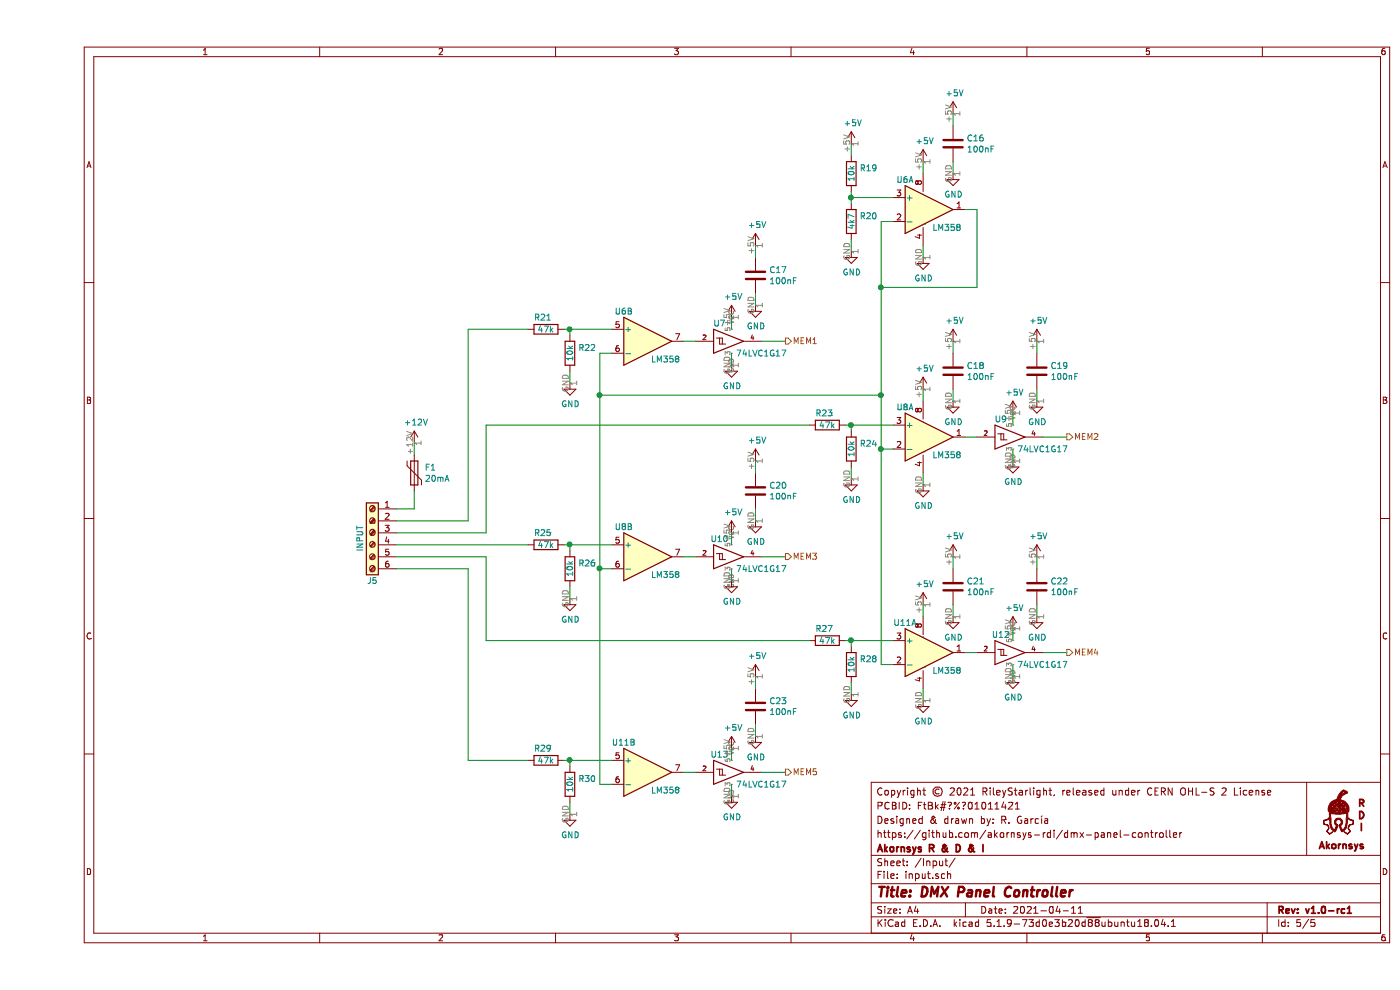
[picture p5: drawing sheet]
EESchema Schematic File Version 4
EELAYER 30 0
EELAYER END
$Descr A4 11693 8268
encoding utf-8
Sheet 5 5
Title "DMX Panel Controller"
Date "2021-04-11"
Rev "v1.0-rc1"
Comp "Akornsys R & D & I"
Comment1 "https://github.com/akornsys-rdi/dmx-panel-controller"
Comment2 "Designed & drawn by: R. García"
Comment3 "PCBID: FtBk#?%?01011421"
Comment4 "Copyright © 2021 RileyStarlight, released under CERN OHL-S 2 License"
$EndDescr
$Comp
L Connector:Screw_Terminal_01x06 J5
U 1 1
P 2800 4450
F 0 "J5" H 2800 4050 50  0000 C CNN
F 1 "INPUT" V 2900 4400 50  0000 C CNN
F 2 "TB006-508:TB006-508-06xx" H 2800 4450 50  0001 C CNN
F 3 "lib/datasheets/TB006-508.pdf" H 2800 4450 50  0001 C CNN
F 4 "CUI Devices" H 2800 4450 50  0001 C CNN "Manufacturer"
F 5 "TB006-508-06BE" H 2800 4450 50  0001 C CNN "Manufacturer Part Number"
	1    2800 4450
	-1   0    0    -1  
$EndComp
Wire Wire Line
	6050 2850 6250 2850
Text HLabel 6250 2850 2    50   Output ~ 0
MEM1
Wire Wire Line
	5500 2850 5400 2850
$Comp
L 74xGxx:74LVC1G17 U7
U 1 1
P 5800 2850
F 0 "U7" H 5700 3000 50  0000 C CNN
F 1 "74LVC1G17" H 6050 2750 50  0000 C CNN
F 2 "Package_TO_SOT_SMD:SOT-23-5" H 5800 2850 50  0001 C CNN
F 3 "lib/datasheets/SN74LVC1G17.pdf" H 5800 2850 50  0001 C CNN
F 4 "Texas Instruments" H 5800 2850 50  0001 C CNN "Manufacturer"
F 5 "SN74LVC1G17DBVRG4" H 5800 2850 50  0001 C CNN "Manufacturer Part Number"
	1    5800 2850
	1    0    0    -1  
$EndComp
Wire Wire Line
	5800 2650 5800 2750
Wire Wire Line
	5800 3050 5800 2950
$Comp
L power:+5V #PWR056
U 1 1
P 5800 2650
F 0 "#PWR056" H 5800 2500 50  0001 C CNN
F 1 "+5V" H 5815 2823 50  0000 C CNN
F 2 "" H 5800 2650 50  0001 C CNN
F 3 "" H 5800 2650 50  0001 C CNN
	1    5800 2650
	1    0    0    -1  
$EndComp
$Comp
L power:GND #PWR059
U 1 1
P 5800 3050
F 0 "#PWR059" H 5800 2800 50  0001 C CNN
F 1 "GND" H 5805 2877 50  0000 C CNN
F 2 "" H 5800 3050 50  0001 C CNN
F 3 "" H 5800 3050 50  0001 C CNN
	1    5800 3050
	1    0    0    -1  
$EndComp
$Comp
L Device:Polyfuse F1
U 1 1
P 3150 3950
F 0 "F1" H 3238 3996 50  0000 L CNN
F 1 "20mA" H 3238 3905 50  0000 L CNN
F 2 "Resistor_SMD:R_0603_1608Metric" H 3200 3750 50  0001 L CNN
F 3 "lib/datasheets/B59_PTC_OC.pdf" H 3150 3950 50  0001 C CNN
F 4 "TDK" H 3150 3950 50  0001 C CNN "Manufacturer"
F 5 "B59622A0090A062" H 3150 3950 50  0001 C CNN "Manufacturer Part Number"
	1    3150 3950
	1    0    0    -1  
$EndComp
Wire Wire Line
	3000 4250 3150 4250
Wire Wire Line
	3150 4250 3150 4100
Wire Wire Line
	3150 3800 3150 3700
$Comp
L Amplifier_Operational:LM358 U6
U 2 1
P 5100 2850
F 0 "U6" H 4900 3100 50  0000 C CNN
F 1 "LM358" H 5250 2700 50  0000 C CNN
F 2 "Package_SO:SOIC-8_3.9x4.9mm_P1.27mm" H 5100 2850 50  0001 C CNN
F 3 "lib/datasheets/LM358.pdf" H 5100 2850 50  0001 C CNN
F 4 "ST Microelectronics" H 5100 2850 50  0001 C CNN "Manufacturer"
F 5 "LM358DT" H 5100 2850 50  0001 C CNN "Manufacturer Part Number"
	2    5100 2850
	1    0    0    -1  
$EndComp
$Comp
L Device:R R22
U 1 1
P 4450 2950
F 0 "R22" H 4520 2996 50  0000 L CNN
F 1 "10k" V 4450 2950 50  0000 C CNN
F 2 "Resistor_SMD:R_0805_2012Metric" V 4380 2950 50  0001 C CNN
F 3 "~" H 4450 2950 50  0001 C CNN
F 4 "Yageo" H 4450 2950 50  0001 C CNN "Manufacturer"
F 5 "RC0805FR-0710KL" H 4450 2950 50  0001 C CNN "Manufacturer Part Number"
	1    4450 2950
	1    0    0    -1  
$EndComp
$Comp
L Device:R R21
U 1 1
P 4250 2750
F 0 "R21" V 4150 2650 50  0000 L CNN
F 1 "47k" V 4250 2750 50  0000 C CNN
F 2 "Resistor_SMD:R_0805_2012Metric" V 4180 2750 50  0001 C CNN
F 3 "~" H 4250 2750 50  0001 C CNN
F 4 "Yageo" H 4250 2750 50  0001 C CNN "Manufacturer"
F 5 "RC0805FR-0747KL" H 4250 2750 50  0001 C CNN "Manufacturer Part Number"
	1    4250 2750
	0    1    1    0   
$EndComp
Wire Wire Line
	4400 2750 4450 2750
Wire Wire Line
	4450 2800 4450 2750
Connection ~ 4450 2750
Wire Wire Line
	4450 2750 4800 2750
$Comp
L power:GND #PWR060
U 1 1
P 4450 3200
F 0 "#PWR060" H 4450 2950 50  0001 C CNN
F 1 "GND" H 4455 3027 50  0000 C CNN
F 2 "" H 4450 3200 50  0001 C CNN
F 3 "" H 4450 3200 50  0001 C CNN
	1    4450 3200
	1    0    0    -1  
$EndComp
Wire Wire Line
	4450 3200 4450 3100
Wire Wire Line
	6800 1650 6800 1700
Connection ~ 6800 1650
Wire Wire Line
	7150 1650 6800 1650
Wire Wire Line
	6800 2000 6800 2100
Wire Wire Line
	6800 1600 6800 1650
Wire Wire Line
	6800 1200 6800 1300
$Comp
L power:+5V #PWR049
U 1 1
P 6800 1200
F 0 "#PWR049" H 6800 1050 50  0001 C CNN
F 1 "+5V" H 6815 1373 50  0000 C CNN
F 2 "" H 6800 1200 50  0001 C CNN
F 3 "" H 6800 1200 50  0001 C CNN
	1    6800 1200
	1    0    0    -1  
$EndComp
$Comp
L power:GND #PWR053
U 1 1
P 6800 2100
F 0 "#PWR053" H 6800 1850 50  0001 C CNN
F 1 "GND" H 6805 1927 50  0000 C CNN
F 2 "" H 6800 2100 50  0001 C CNN
F 3 "" H 6800 2100 50  0001 C CNN
	1    6800 2100
	1    0    0    -1  
$EndComp
$Comp
L Device:R R20
U 1 1
P 6800 1850
F 0 "R20" H 6870 1896 50  0000 L CNN
F 1 "4k7" V 6800 1850 50  0000 C CNN
F 2 "Resistor_SMD:R_0805_2012Metric" V 6730 1850 50  0001 C CNN
F 3 "~" H 6800 1850 50  0001 C CNN
F 4 "Yageo" H 6800 1850 50  0001 C CNN "Manufacturer"
F 5 "RC0805FR-074K7L" H 6800 1850 50  0001 C CNN "Manufacturer Part Number"
	1    6800 1850
	1    0    0    -1  
$EndComp
Wire Wire Line
	7650 1050 7650 950 
Wire Wire Line
	7650 1450 7650 1350
$Comp
L power:+5V #PWR048
U 1 1
P 7650 950
F 0 "#PWR048" H 7650 800 50  0001 C CNN
F 1 "+5V" H 7665 1123 50  0000 C CNN
F 2 "" H 7650 950 50  0001 C CNN
F 3 "" H 7650 950 50  0001 C CNN
	1    7650 950 
	1    0    0    -1  
$EndComp
$Comp
L power:GND #PWR051
U 1 1
P 7650 1450
F 0 "#PWR051" H 7650 1200 50  0001 C CNN
F 1 "GND" H 7655 1277 50  0000 C CNN
F 2 "" H 7650 1450 50  0001 C CNN
F 3 "" H 7650 1450 50  0001 C CNN
	1    7650 1450
	1    0    0    -1  
$EndComp
Wire Wire Line
	7850 1750 7750 1750
Wire Wire Line
	7850 2400 7850 1750
Wire Wire Line
	7050 2400 7850 2400
Wire Wire Line
	7050 1850 7050 2400
Wire Wire Line
	7150 1850 7050 1850
Wire Wire Line
	7400 1450 7400 1350
Wire Wire Line
	7400 2050 7400 2150
$Comp
L Amplifier_Operational:LM358 U6
U 3 1
P 7500 1750
F 0 "U6" H 7458 1796 50  0001 L CNN
F 1 "LM358" H 7458 1705 50  0001 L CNN
F 2 "Package_SO:SOIC-8_3.9x4.9mm_P1.27mm" H 7500 1750 50  0001 C CNN
F 3 "lib/datasheets/LM358.pdf" H 7500 1750 50  0001 C CNN
F 4 "ST Microelectronics" H 7500 1750 50  0001 C CNN "Manufacturer"
F 5 "LM358DT" H 7500 1750 50  0001 C CNN "Manufacturer Part Number"
	3    7500 1750
	1    0    0    -1  
$EndComp
$Comp
L power:GND #PWR054
U 1 1
P 7400 2150
F 0 "#PWR054" H 7400 1900 50  0001 C CNN
F 1 "GND" H 7405 1977 50  0000 C CNN
F 2 "" H 7400 2150 50  0001 C CNN
F 3 "" H 7400 2150 50  0001 C CNN
	1    7400 2150
	1    0    0    -1  
$EndComp
$Comp
L power:+5V #PWR050
U 1 1
P 7400 1350
F 0 "#PWR050" H 7400 1200 50  0001 C CNN
F 1 "+5V" H 7415 1523 50  0000 C CNN
F 2 "" H 7400 1350 50  0001 C CNN
F 3 "" H 7400 1350 50  0001 C CNN
	1    7400 1350
	1    0    0    -1  
$EndComp
$Comp
L Amplifier_Operational:LM358 U6
U 1 1
P 7450 1750
F 0 "U6" H 7250 2000 50  0000 C CNN
F 1 "LM358" H 7600 1600 50  0000 C CNN
F 2 "Package_SO:SOIC-8_3.9x4.9mm_P1.27mm" H 7450 1750 50  0001 C CNN
F 3 "lib/datasheets/LM358.pdf" H 7450 1750 50  0001 C CNN
F 4 "ST Microelectronics" H 7450 1750 50  0001 C CNN "Manufacturer"
F 5 "LM358DT" H 7450 1750 50  0001 C CNN "Manufacturer Part Number"
	1    7450 1750
	1    0    0    -1  
$EndComp
$Comp
L Device:C C16
U 1 1
P 7650 1200
F 0 "C16" H 7765 1246 50  0000 L CNN
F 1 "100nF" H 7765 1155 50  0000 L CNN
F 2 "Capacitor_SMD:C_0805_2012Metric" H 7688 1050 50  0001 C CNN
F 3 "~" H 7650 1200 50  0001 C CNN
F 4 "Kemet" H 7650 1200 50  0001 C CNN "Manufacturer"
F 5 "C0805C104M3RACTU" H 7650 1200 50  0001 C CNN "Manufacturer Part Number"
	1    7650 1200
	1    0    0    -1  
$EndComp
$Comp
L Device:R R19
U 1 1
P 6800 1450
F 0 "R19" H 6870 1496 50  0000 L CNN
F 1 "10k" V 6800 1450 50  0000 C CNN
F 2 "Resistor_SMD:R_0805_2012Metric" V 6730 1450 50  0001 C CNN
F 3 "~" H 6800 1450 50  0001 C CNN
F 4 "Yageo" H 6800 1450 50  0001 C CNN "Manufacturer"
F 5 "RC0805FR-0710KL" H 6800 1450 50  0001 C CNN "Manufacturer Part Number"
	1    6800 1450
	1    0    0    -1  
$EndComp
$Comp
L Device:C C17
U 1 1
P 6000 2300
F 0 "C17" H 6115 2346 50  0000 L CNN
F 1 "100nF" H 6115 2255 50  0000 L CNN
F 2 "Capacitor_SMD:C_0805_2012Metric" H 6038 2150 50  0001 C CNN
F 3 "~" H 6000 2300 50  0001 C CNN
F 4 "Kemet" H 6000 2300 50  0001 C CNN "Manufacturer"
F 5 "C0805C104M3RACTU" H 6000 2300 50  0001 C CNN "Manufacturer Part Number"
	1    6000 2300
	1    0    0    -1  
$EndComp
$Comp
L power:GND #PWR055
U 1 1
P 6000 2550
F 0 "#PWR055" H 6000 2300 50  0001 C CNN
F 1 "GND" H 6005 2377 50  0000 C CNN
F 2 "" H 6000 2550 50  0001 C CNN
F 3 "" H 6000 2550 50  0001 C CNN
	1    6000 2550
	1    0    0    -1  
$EndComp
$Comp
L power:+5V #PWR052
U 1 1
P 6000 2050
F 0 "#PWR052" H 6000 1900 50  0001 C CNN
F 1 "+5V" H 6015 2223 50  0000 C CNN
F 2 "" H 6000 2050 50  0001 C CNN
F 3 "" H 6000 2050 50  0001 C CNN
	1    6000 2050
	1    0    0    -1  
$EndComp
Wire Wire Line
	6000 2550 6000 2450
Wire Wire Line
	6000 2150 6000 2050
Wire Wire Line
	8400 3650 8600 3650
Text HLabel 8600 3650 2    50   Output ~ 0
MEM2
Wire Wire Line
	7850 3650 7750 3650
$Comp
L 74xGxx:74LVC1G17 U9
U 1 1
P 8150 3650
F 0 "U9" H 8050 3800 50  0000 C CNN
F 1 "74LVC1G17" H 8400 3550 50  0000 C CNN
F 2 "Package_TO_SOT_SMD:SOT-23-5" H 8150 3650 50  0001 C CNN
F 3 "lib/datasheets/SN74LVC1G17.pdf" H 8150 3650 50  0001 C CNN
F 4 "Texas Instruments" H 8150 3650 50  0001 C CNN "Manufacturer"
F 5 "SN74LVC1G17DBVRG4" H 8150 3650 50  0001 C CNN "Manufacturer Part Number"
	1    8150 3650
	1    0    0    -1  
$EndComp
Wire Wire Line
	8150 3450 8150 3550
Wire Wire Line
	8150 3850 8150 3750
$Comp
L power:+5V #PWR064
U 1 1
P 8150 3450
F 0 "#PWR064" H 8150 3300 50  0001 C CNN
F 1 "+5V" H 8165 3623 50  0000 C CNN
F 2 "" H 8150 3450 50  0001 C CNN
F 3 "" H 8150 3450 50  0001 C CNN
	1    8150 3450
	1    0    0    -1  
$EndComp
$Comp
L power:GND #PWR067
U 1 1
P 8150 3850
F 0 "#PWR067" H 8150 3600 50  0001 C CNN
F 1 "GND" H 8155 3677 50  0000 C CNN
F 2 "" H 8150 3850 50  0001 C CNN
F 3 "" H 8150 3850 50  0001 C CNN
	1    8150 3850
	1    0    0    -1  
$EndComp
$Comp
L Device:C C18
U 1 1
P 7650 3100
F 0 "C18" H 7765 3146 50  0000 L CNN
F 1 "100nF" H 7765 3055 50  0000 L CNN
F 2 "Capacitor_SMD:C_0805_2012Metric" H 7688 2950 50  0001 C CNN
F 3 "~" H 7650 3100 50  0001 C CNN
F 4 "Kemet" H 7650 3100 50  0001 C CNN "Manufacturer"
F 5 "C0805C104M3RACTU" H 7650 3100 50  0001 C CNN "Manufacturer Part Number"
	1    7650 3100
	1    0    0    -1  
$EndComp
$Comp
L Amplifier_Operational:LM358 U8
U 1 1
P 7450 3650
F 0 "U8" H 7250 3900 50  0000 C CNN
F 1 "LM358" H 7600 3500 50  0000 C CNN
F 2 "Package_SO:SOIC-8_3.9x4.9mm_P1.27mm" H 7450 3650 50  0001 C CNN
F 3 "lib/datasheets/LM358.pdf" H 7450 3650 50  0001 C CNN
F 4 "ST Microelectronics" H 7450 3650 50  0001 C CNN "Manufacturer"
F 5 "LM358DT" H 7450 3650 50  0001 C CNN "Manufacturer Part Number"
	1    7450 3650
	1    0    0    -1  
$EndComp
$Comp
L power:+5V #PWR061
U 1 1
P 7400 3250
F 0 "#PWR061" H 7400 3100 50  0001 C CNN
F 1 "+5V" H 7415 3423 50  0000 C CNN
F 2 "" H 7400 3250 50  0001 C CNN
F 3 "" H 7400 3250 50  0001 C CNN
	1    7400 3250
	1    0    0    -1  
$EndComp
$Comp
L power:GND #PWR069
U 1 1
P 7400 4050
F 0 "#PWR069" H 7400 3800 50  0001 C CNN
F 1 "GND" H 7405 3877 50  0000 C CNN
F 2 "" H 7400 4050 50  0001 C CNN
F 3 "" H 7400 4050 50  0001 C CNN
	1    7400 4050
	1    0    0    -1  
$EndComp
$Comp
L Amplifier_Operational:LM358 U8
U 3 1
P 7500 3650
F 0 "U8" H 7458 3696 50  0001 L CNN
F 1 "LM358" H 7458 3605 50  0001 L CNN
F 2 "Package_SO:SOIC-8_3.9x4.9mm_P1.27mm" H 7500 3650 50  0001 C CNN
F 3 "lib/datasheets/LM358.pdf" H 7500 3650 50  0001 C CNN
F 4 "ST Microelectronics" H 7500 3650 50  0001 C CNN "Manufacturer"
F 5 "LM358DT" H 7500 3650 50  0001 C CNN "Manufacturer Part Number"
	3    7500 3650
	1    0    0    -1  
$EndComp
Wire Wire Line
	7400 3950 7400 4050
Wire Wire Line
	7400 3350 7400 3250
$Comp
L power:GND #PWR062
U 1 1
P 7650 3350
F 0 "#PWR062" H 7650 3100 50  0001 C CNN
F 1 "GND" H 7655 3177 50  0000 C CNN
F 2 "" H 7650 3350 50  0001 C CNN
F 3 "" H 7650 3350 50  0001 C CNN
	1    7650 3350
	1    0    0    -1  
$EndComp
$Comp
L power:+5V #PWR057
U 1 1
P 7650 2850
F 0 "#PWR057" H 7650 2700 50  0001 C CNN
F 1 "+5V" H 7665 3023 50  0000 C CNN
F 2 "" H 7650 2850 50  0001 C CNN
F 3 "" H 7650 2850 50  0001 C CNN
	1    7650 2850
	1    0    0    -1  
$EndComp
Wire Wire Line
	7650 3350 7650 3250
Wire Wire Line
	7650 2950 7650 2850
$Comp
L Device:R R24
U 1 1
P 6800 3750
F 0 "R24" H 6870 3796 50  0000 L CNN
F 1 "10k" V 6800 3750 50  0000 C CNN
F 2 "Resistor_SMD:R_0805_2012Metric" V 6730 3750 50  0001 C CNN
F 3 "~" H 6800 3750 50  0001 C CNN
F 4 "Yageo" H 6800 3750 50  0001 C CNN "Manufacturer"
F 5 "RC0805FR-0710KL" H 6800 3750 50  0001 C CNN "Manufacturer Part Number"
	1    6800 3750
	1    0    0    -1  
$EndComp
$Comp
L Device:R R23
U 1 1
P 6600 3550
F 0 "R23" V 6500 3450 50  0000 L CNN
F 1 "47k" V 6600 3550 50  0000 C CNN
F 2 "Resistor_SMD:R_0805_2012Metric" V 6530 3550 50  0001 C CNN
F 3 "~" H 6600 3550 50  0001 C CNN
F 4 "Yageo" H 6600 3550 50  0001 C CNN "Manufacturer"
F 5 "RC0805FR-0747KL" H 6600 3550 50  0001 C CNN "Manufacturer Part Number"
	1    6600 3550
	0    1    1    0   
$EndComp
Wire Wire Line
	6750 3550 6800 3550
Wire Wire Line
	6800 3600 6800 3550
Connection ~ 6800 3550
Wire Wire Line
	6800 3550 7150 3550
$Comp
L power:GND #PWR068
U 1 1
P 6800 4000
F 0 "#PWR068" H 6800 3750 50  0001 C CNN
F 1 "GND" H 6805 3827 50  0000 C CNN
F 2 "" H 6800 4000 50  0001 C CNN
F 3 "" H 6800 4000 50  0001 C CNN
	1    6800 4000
	1    0    0    -1  
$EndComp
Wire Wire Line
	6800 4000 6800 3900
$Comp
L Device:C C19
U 1 1
P 8350 3100
F 0 "C19" H 8465 3146 50  0000 L CNN
F 1 "100nF" H 8465 3055 50  0000 L CNN
F 2 "Capacitor_SMD:C_0805_2012Metric" H 8388 2950 50  0001 C CNN
F 3 "~" H 8350 3100 50  0001 C CNN
F 4 "Kemet" H 8350 3100 50  0001 C CNN "Manufacturer"
F 5 "C0805C104M3RACTU" H 8350 3100 50  0001 C CNN "Manufacturer Part Number"
	1    8350 3100
	1    0    0    -1  
$EndComp
$Comp
L power:GND #PWR063
U 1 1
P 8350 3350
F 0 "#PWR063" H 8350 3100 50  0001 C CNN
F 1 "GND" H 8355 3177 50  0000 C CNN
F 2 "" H 8350 3350 50  0001 C CNN
F 3 "" H 8350 3350 50  0001 C CNN
	1    8350 3350
	1    0    0    -1  
$EndComp
$Comp
L power:+5V #PWR058
U 1 1
P 8350 2850
F 0 "#PWR058" H 8350 2700 50  0001 C CNN
F 1 "+5V" H 8365 3023 50  0000 C CNN
F 2 "" H 8350 2850 50  0001 C CNN
F 3 "" H 8350 2850 50  0001 C CNN
	1    8350 2850
	1    0    0    -1  
$EndComp
Wire Wire Line
	8350 3350 8350 3250
Wire Wire Line
	8350 2950 8350 2850
Wire Wire Line
	6050 4650 6250 4650
Text HLabel 6250 4650 2    50   Output ~ 0
MEM3
Wire Wire Line
	5500 4650 5400 4650
$Comp
L 74xGxx:74LVC1G17 U10
U 1 1
P 5800 4650
F 0 "U10" H 5700 4800 50  0000 C CNN
F 1 "74LVC1G17" H 6050 4550 50  0000 C CNN
F 2 "Package_TO_SOT_SMD:SOT-23-5" H 5800 4650 50  0001 C CNN
F 3 "lib/datasheets/SN74LVC1G17.pdf" H 5800 4650 50  0001 C CNN
F 4 "Texas Instruments" H 5800 4650 50  0001 C CNN "Manufacturer"
F 5 "SN74LVC1G17DBVRG4" H 5800 4650 50  0001 C CNN "Manufacturer Part Number"
	1    5800 4650
	1    0    0    -1  
$EndComp
Wire Wire Line
	5800 4450 5800 4550
Wire Wire Line
	5800 4850 5800 4750
$Comp
L power:+5V #PWR071
U 1 1
P 5800 4450
F 0 "#PWR071" H 5800 4300 50  0001 C CNN
F 1 "+5V" H 5815 4623 50  0000 C CNN
F 2 "" H 5800 4450 50  0001 C CNN
F 3 "" H 5800 4450 50  0001 C CNN
	1    5800 4450
	1    0    0    -1  
$EndComp
$Comp
L power:GND #PWR074
U 1 1
P 5800 4850
F 0 "#PWR074" H 5800 4600 50  0001 C CNN
F 1 "GND" H 5805 4677 50  0000 C CNN
F 2 "" H 5800 4850 50  0001 C CNN
F 3 "" H 5800 4850 50  0001 C CNN
	1    5800 4850
	1    0    0    -1  
$EndComp
$Comp
L Amplifier_Operational:LM358 U8
U 2 1
P 5100 4650
F 0 "U8" H 4900 4900 50  0000 C CNN
F 1 "LM358" H 5250 4500 50  0000 C CNN
F 2 "Package_SO:SOIC-8_3.9x4.9mm_P1.27mm" H 5100 4650 50  0001 C CNN
F 3 "lib/datasheets/LM358.pdf" H 5100 4650 50  0001 C CNN
F 4 "ST Microelectronics" H 5100 4650 50  0001 C CNN "Manufacturer"
F 5 "LM358DT" H 5100 4650 50  0001 C CNN "Manufacturer Part Number"
	2    5100 4650
	1    0    0    -1  
$EndComp
$Comp
L Device:R R26
U 1 1
P 4450 4750
F 0 "R26" H 4520 4796 50  0000 L CNN
F 1 "10k" V 4450 4750 50  0000 C CNN
F 2 "Resistor_SMD:R_0805_2012Metric" V 4380 4750 50  0001 C CNN
F 3 "~" H 4450 4750 50  0001 C CNN
F 4 "Yageo" H 4450 4750 50  0001 C CNN "Manufacturer"
F 5 "RC0805FR-0710KL" H 4450 4750 50  0001 C CNN "Manufacturer Part Number"
	1    4450 4750
	1    0    0    -1  
$EndComp
$Comp
L Device:R R25
U 1 1
P 4250 4550
F 0 "R25" V 4150 4450 50  0000 L CNN
F 1 "47k" V 4250 4550 50  0000 C CNN
F 2 "Resistor_SMD:R_0805_2012Metric" V 4180 4550 50  0001 C CNN
F 3 "~" H 4250 4550 50  0001 C CNN
F 4 "Yageo" H 4250 4550 50  0001 C CNN "Manufacturer"
F 5 "RC0805FR-0747KL" H 4250 4550 50  0001 C CNN "Manufacturer Part Number"
	1    4250 4550
	0    1    1    0   
$EndComp
Wire Wire Line
	4400 4550 4450 4550
Wire Wire Line
	4450 4600 4450 4550
Connection ~ 4450 4550
Wire Wire Line
	4450 4550 4800 4550
$Comp
L power:GND #PWR075
U 1 1
P 4450 5000
F 0 "#PWR075" H 4450 4750 50  0001 C CNN
F 1 "GND" H 4455 4827 50  0000 C CNN
F 2 "" H 4450 5000 50  0001 C CNN
F 3 "" H 4450 5000 50  0001 C CNN
	1    4450 5000
	1    0    0    -1  
$EndComp
Wire Wire Line
	4450 5000 4450 4900
$Comp
L Device:C C20
U 1 1
P 6000 4100
F 0 "C20" H 6115 4146 50  0000 L CNN
F 1 "100nF" H 6115 4055 50  0000 L CNN
F 2 "Capacitor_SMD:C_0805_2012Metric" H 6038 3950 50  0001 C CNN
F 3 "~" H 6000 4100 50  0001 C CNN
F 4 "Kemet" H 6000 4100 50  0001 C CNN "Manufacturer"
F 5 "C0805C104M3RACTU" H 6000 4100 50  0001 C CNN "Manufacturer Part Number"
	1    6000 4100
	1    0    0    -1  
$EndComp
$Comp
L power:GND #PWR070
U 1 1
P 6000 4350
F 0 "#PWR070" H 6000 4100 50  0001 C CNN
F 1 "GND" H 6005 4177 50  0000 C CNN
F 2 "" H 6000 4350 50  0001 C CNN
F 3 "" H 6000 4350 50  0001 C CNN
	1    6000 4350
	1    0    0    -1  
$EndComp
$Comp
L power:+5V #PWR066
U 1 1
P 6000 3850
F 0 "#PWR066" H 6000 3700 50  0001 C CNN
F 1 "+5V" H 6015 4023 50  0000 C CNN
F 2 "" H 6000 3850 50  0001 C CNN
F 3 "" H 6000 3850 50  0001 C CNN
	1    6000 3850
	1    0    0    -1  
$EndComp
Wire Wire Line
	6000 4350 6000 4250
Wire Wire Line
	6000 3950 6000 3850
Wire Wire Line
	8400 5450 8600 5450
Text HLabel 8600 5450 2    50   Output ~ 0
MEM4
Wire Wire Line
	7850 5450 7750 5450
$Comp
L 74xGxx:74LVC1G17 U12
U 1 1
P 8150 5450
F 0 "U12" H 8050 5600 50  0000 C CNN
F 1 "74LVC1G17" H 8400 5350 50  0000 C CNN
F 2 "Package_TO_SOT_SMD:SOT-23-5" H 8150 5450 50  0001 C CNN
F 3 "lib/datasheets/SN74LVC1G17.pdf" H 8150 5450 50  0001 C CNN
F 4 "Texas Instruments" H 8150 5450 50  0001 C CNN "Manufacturer"
F 5 "SN74LVC1G17DBVRG4" H 8150 5450 50  0001 C CNN "Manufacturer Part Number"
	1    8150 5450
	1    0    0    -1  
$EndComp
Wire Wire Line
	8150 5250 8150 5350
Wire Wire Line
	8150 5650 8150 5550
$Comp
L power:+5V #PWR079
U 1 1
P 8150 5250
F 0 "#PWR079" H 8150 5100 50  0001 C CNN
F 1 "+5V" H 8165 5423 50  0000 C CNN
F 2 "" H 8150 5250 50  0001 C CNN
F 3 "" H 8150 5250 50  0001 C CNN
	1    8150 5250
	1    0    0    -1  
$EndComp
$Comp
L power:GND #PWR081
U 1 1
P 8150 5650
F 0 "#PWR081" H 8150 5400 50  0001 C CNN
F 1 "GND" H 8155 5477 50  0000 C CNN
F 2 "" H 8150 5650 50  0001 C CNN
F 3 "" H 8150 5650 50  0001 C CNN
	1    8150 5650
	1    0    0    -1  
$EndComp
$Comp
L Device:C C21
U 1 1
P 7650 4900
F 0 "C21" H 7765 4946 50  0000 L CNN
F 1 "100nF" H 7765 4855 50  0000 L CNN
F 2 "Capacitor_SMD:C_0805_2012Metric" H 7688 4750 50  0001 C CNN
F 3 "~" H 7650 4900 50  0001 C CNN
F 4 "Kemet" H 7650 4900 50  0001 C CNN "Manufacturer"
F 5 "C0805C104M3RACTU" H 7650 4900 50  0001 C CNN "Manufacturer Part Number"
	1    7650 4900
	1    0    0    -1  
$EndComp
$Comp
L Amplifier_Operational:LM358 U11
U 1 1
P 7450 5450
F 0 "U11" H 7250 5700 50  0000 C CNN
F 1 "LM358" H 7600 5300 50  0000 C CNN
F 2 "Package_SO:SOIC-8_3.9x4.9mm_P1.27mm" H 7450 5450 50  0001 C CNN
F 3 "lib/datasheets/LM358.pdf" H 7450 5450 50  0001 C CNN
F 4 "ST Microelectronics" H 7450 5450 50  0001 C CNN "Manufacturer"
F 5 "LM358DT" H 7450 5450 50  0001 C CNN "Manufacturer Part Number"
	1    7450 5450
	1    0    0    -1  
$EndComp
$Comp
L power:+5V #PWR076
U 1 1
P 7400 5050
F 0 "#PWR076" H 7400 4900 50  0001 C CNN
F 1 "+5V" H 7415 5223 50  0000 C CNN
F 2 "" H 7400 5050 50  0001 C CNN
F 3 "" H 7400 5050 50  0001 C CNN
	1    7400 5050
	1    0    0    -1  
$EndComp
$Comp
L power:GND #PWR083
U 1 1
P 7400 5850
F 0 "#PWR083" H 7400 5600 50  0001 C CNN
F 1 "GND" H 7405 5677 50  0000 C CNN
F 2 "" H 7400 5850 50  0001 C CNN
F 3 "" H 7400 5850 50  0001 C CNN
	1    7400 5850
	1    0    0    -1  
$EndComp
$Comp
L Amplifier_Operational:LM358 U11
U 3 1
P 7500 5450
F 0 "U11" H 7458 5496 50  0001 L CNN
F 1 "LM358" H 7458 5405 50  0001 L CNN
F 2 "Package_SO:SOIC-8_3.9x4.9mm_P1.27mm" H 7500 5450 50  0001 C CNN
F 3 "lib/datasheets/LM358.pdf" H 7500 5450 50  0001 C CNN
F 4 "ST Microelectronics" H 7500 5450 50  0001 C CNN "Manufacturer"
F 5 "LM358DT" H 7500 5450 50  0001 C CNN "Manufacturer Part Number"
	3    7500 5450
	1    0    0    -1  
$EndComp
Wire Wire Line
	7400 5750 7400 5850
Wire Wire Line
	7400 5150 7400 5050
$Comp
L power:GND #PWR077
U 1 1
P 7650 5150
F 0 "#PWR077" H 7650 4900 50  0001 C CNN
F 1 "GND" H 7655 4977 50  0000 C CNN
F 2 "" H 7650 5150 50  0001 C CNN
F 3 "" H 7650 5150 50  0001 C CNN
	1    7650 5150
	1    0    0    -1  
$EndComp
$Comp
L power:+5V #PWR072
U 1 1
P 7650 4650
F 0 "#PWR072" H 7650 4500 50  0001 C CNN
F 1 "+5V" H 7665 4823 50  0000 C CNN
F 2 "" H 7650 4650 50  0001 C CNN
F 3 "" H 7650 4650 50  0001 C CNN
	1    7650 4650
	1    0    0    -1  
$EndComp
Wire Wire Line
	7650 5150 7650 5050
Wire Wire Line
	7650 4750 7650 4650
$Comp
L Device:R R28
U 1 1
P 6800 5550
F 0 "R28" H 6870 5596 50  0000 L CNN
F 1 "10k" V 6800 5550 50  0000 C CNN
F 2 "Resistor_SMD:R_0805_2012Metric" V 6730 5550 50  0001 C CNN
F 3 "~" H 6800 5550 50  0001 C CNN
F 4 "Yageo" H 6800 5550 50  0001 C CNN "Manufacturer"
F 5 "RC0805FR-0710KL" H 6800 5550 50  0001 C CNN "Manufacturer Part Number"
	1    6800 5550
	1    0    0    -1  
$EndComp
$Comp
L Device:R R27
U 1 1
P 6600 5350
F 0 "R27" V 6500 5250 50  0000 L CNN
F 1 "47k" V 6600 5350 50  0000 C CNN
F 2 "Resistor_SMD:R_0805_2012Metric" V 6530 5350 50  0001 C CNN
F 3 "~" H 6600 5350 50  0001 C CNN
F 4 "Yageo" H 6600 5350 50  0001 C CNN "Manufacturer"
F 5 "RC0805FR-0747KL" H 6600 5350 50  0001 C CNN "Manufacturer Part Number"
	1    6600 5350
	0    1    1    0   
$EndComp
Wire Wire Line
	6750 5350 6800 5350
Wire Wire Line
	6800 5400 6800 5350
Connection ~ 6800 5350
Wire Wire Line
	6800 5350 7150 5350
$Comp
L power:GND #PWR082
U 1 1
P 6800 5800
F 0 "#PWR082" H 6800 5550 50  0001 C CNN
F 1 "GND" H 6805 5627 50  0000 C CNN
F 2 "" H 6800 5800 50  0001 C CNN
F 3 "" H 6800 5800 50  0001 C CNN
	1    6800 5800
	1    0    0    -1  
$EndComp
Wire Wire Line
	6800 5800 6800 5700
$Comp
L Device:C C22
U 1 1
P 8350 4900
F 0 "C22" H 8465 4946 50  0000 L CNN
F 1 "100nF" H 8465 4855 50  0000 L CNN
F 2 "Capacitor_SMD:C_0805_2012Metric" H 8388 4750 50  0001 C CNN
F 3 "~" H 8350 4900 50  0001 C CNN
F 4 "Kemet" H 8350 4900 50  0001 C CNN "Manufacturer"
F 5 "C0805C104M3RACTU" H 8350 4900 50  0001 C CNN "Manufacturer Part Number"
	1    8350 4900
	1    0    0    -1  
$EndComp
$Comp
L power:GND #PWR078
U 1 1
P 8350 5150
F 0 "#PWR078" H 8350 4900 50  0001 C CNN
F 1 "GND" H 8355 4977 50  0000 C CNN
F 2 "" H 8350 5150 50  0001 C CNN
F 3 "" H 8350 5150 50  0001 C CNN
	1    8350 5150
	1    0    0    -1  
$EndComp
$Comp
L power:+5V #PWR073
U 1 1
P 8350 4650
F 0 "#PWR073" H 8350 4500 50  0001 C CNN
F 1 "+5V" H 8365 4823 50  0000 C CNN
F 2 "" H 8350 4650 50  0001 C CNN
F 3 "" H 8350 4650 50  0001 C CNN
	1    8350 4650
	1    0    0    -1  
$EndComp
Wire Wire Line
	8350 5150 8350 5050
Wire Wire Line
	8350 4750 8350 4650
Wire Wire Line
	6050 6450 6250 6450
Text HLabel 6250 6450 2    50   Output ~ 0
MEM5
Wire Wire Line
	5500 6450 5400 6450
$Comp
L 74xGxx:74LVC1G17 U13
U 1 1
P 5800 6450
F 0 "U13" H 5700 6600 50  0000 C CNN
F 1 "74LVC1G17" H 6050 6350 50  0000 C CNN
F 2 "Package_TO_SOT_SMD:SOT-23-5" H 5800 6450 50  0001 C CNN
F 3 "lib/datasheets/SN74LVC1G17.pdf" H 5800 6450 50  0001 C CNN
F 4 "Texas Instruments" H 5800 6450 50  0001 C CNN "Manufacturer"
F 5 "SN74LVC1G17DBVRG4" H 5800 6450 50  0001 C CNN "Manufacturer Part Number"
	1    5800 6450
	1    0    0    -1  
$EndComp
Wire Wire Line
	5800 6250 5800 6350
Wire Wire Line
	5800 6650 5800 6550
$Comp
L power:+5V #PWR085
U 1 1
P 5800 6250
F 0 "#PWR085" H 5800 6100 50  0001 C CNN
F 1 "+5V" H 5815 6423 50  0000 C CNN
F 2 "" H 5800 6250 50  0001 C CNN
F 3 "" H 5800 6250 50  0001 C CNN
	1    5800 6250
	1    0    0    -1  
$EndComp
$Comp
L power:GND #PWR086
U 1 1
P 5800 6650
F 0 "#PWR086" H 5800 6400 50  0001 C CNN
F 1 "GND" H 5805 6477 50  0000 C CNN
F 2 "" H 5800 6650 50  0001 C CNN
F 3 "" H 5800 6650 50  0001 C CNN
	1    5800 6650
	1    0    0    -1  
$EndComp
$Comp
L Amplifier_Operational:LM358 U11
U 2 1
P 5100 6450
F 0 "U11" H 4900 6700 50  0000 C CNN
F 1 "LM358" H 5250 6300 50  0000 C CNN
F 2 "Package_SO:SOIC-8_3.9x4.9mm_P1.27mm" H 5100 6450 50  0001 C CNN
F 3 "lib/datasheets/LM358.pdf" H 5100 6450 50  0001 C CNN
F 4 "ST Microelectronics" H 5100 6450 50  0001 C CNN "Manufacturer"
F 5 "LM358DT" H 5100 6450 50  0001 C CNN "Manufacturer Part Number"
	2    5100 6450
	1    0    0    -1  
$EndComp
$Comp
L Device:R R30
U 1 1
P 4450 6550
F 0 "R30" H 4520 6596 50  0000 L CNN
F 1 "10k" V 4450 6550 50  0000 C CNN
F 2 "Resistor_SMD:R_0805_2012Metric" V 4380 6550 50  0001 C CNN
F 3 "~" H 4450 6550 50  0001 C CNN
F 4 "Yageo" H 4450 6550 50  0001 C CNN "Manufacturer"
F 5 "RC0805FR-0710KL" H 4450 6550 50  0001 C CNN "Manufacturer Part Number"
	1    4450 6550
	1    0    0    -1  
$EndComp
$Comp
L Device:R R29
U 1 1
P 4250 6350
F 0 "R29" V 4150 6250 50  0000 L CNN
F 1 "47k" V 4250 6350 50  0000 C CNN
F 2 "Resistor_SMD:R_0805_2012Metric" V 4180 6350 50  0001 C CNN
F 3 "~" H 4250 6350 50  0001 C CNN
F 4 "Yageo" H 4250 6350 50  0001 C CNN "Manufacturer"
F 5 "RC0805FR-0747KL" H 4250 6350 50  0001 C CNN "Manufacturer Part Number"
	1    4250 6350
	0    1    1    0   
$EndComp
Wire Wire Line
	4400 6350 4450 6350
Wire Wire Line
	4450 6400 4450 6350
Connection ~ 4450 6350
Wire Wire Line
	4450 6350 4800 6350
$Comp
L power:GND #PWR087
U 1 1
P 4450 6800
F 0 "#PWR087" H 4450 6550 50  0001 C CNN
F 1 "GND" H 4455 6627 50  0000 C CNN
F 2 "" H 4450 6800 50  0001 C CNN
F 3 "" H 4450 6800 50  0001 C CNN
	1    4450 6800
	1    0    0    -1  
$EndComp
Wire Wire Line
	4450 6800 4450 6700
$Comp
L Device:C C23
U 1 1
P 6000 5900
F 0 "C23" H 6115 5946 50  0000 L CNN
F 1 "100nF" H 6115 5855 50  0000 L CNN
F 2 "Capacitor_SMD:C_0805_2012Metric" H 6038 5750 50  0001 C CNN
F 3 "~" H 6000 5900 50  0001 C CNN
F 4 "Kemet" H 6000 5900 50  0001 C CNN "Manufacturer"
F 5 "C0805C104M3RACTU" H 6000 5900 50  0001 C CNN "Manufacturer Part Number"
	1    6000 5900
	1    0    0    -1  
$EndComp
$Comp
L power:GND #PWR084
U 1 1
P 6000 6150
F 0 "#PWR084" H 6000 5900 50  0001 C CNN
F 1 "GND" H 6005 5977 50  0000 C CNN
F 2 "" H 6000 6150 50  0001 C CNN
F 3 "" H 6000 6150 50  0001 C CNN
	1    6000 6150
	1    0    0    -1  
$EndComp
$Comp
L power:+5V #PWR080
U 1 1
P 6000 5650
F 0 "#PWR080" H 6000 5500 50  0001 C CNN
F 1 "+5V" H 6015 5823 50  0000 C CNN
F 2 "" H 6000 5650 50  0001 C CNN
F 3 "" H 6000 5650 50  0001 C CNN
	1    6000 5650
	1    0    0    -1  
$EndComp
Wire Wire Line
	6000 6150 6000 6050
Wire Wire Line
	6000 5750 6000 5650
Wire Wire Line
	6450 5350 3750 5350
Wire Wire Line
	6450 3550 3750 3550
Wire Wire Line
	7150 5550 7050 5550
Wire Wire Line
	7050 5550 7050 3750
Wire Wire Line
	7050 3750 7150 3750
Wire Wire Line
	4800 6550 4700 6550
Wire Wire Line
	4700 6550 4700 4750
Wire Wire Line
	4700 2950 4800 2950
Wire Wire Line
	4800 4750 4700 4750
Connection ~ 4700 4750
Wire Wire Line
	4700 4750 4700 3300
Wire Wire Line
	4700 3300 7050 3300
Wire Wire Line
	7050 3300 7050 3750
Connection ~ 4700 3300
Wire Wire Line
	4700 3300 4700 2950
Connection ~ 7050 3750
Wire Wire Line
	7050 3300 7050 2400
Connection ~ 7050 2400
Connection ~ 7050 3300
Wire Wire Line
	3000 4350 3600 4350
Wire Wire Line
	3600 4350 3600 2750
Wire Wire Line
	3600 2750 4100 2750
Wire Wire Line
	3000 4450 3750 4450
Wire Wire Line
	3750 4450 3750 3550
Wire Wire Line
	3000 4550 4100 4550
Wire Wire Line
	3000 4650 3750 4650
Wire Wire Line
	3750 4650 3750 5350
Wire Wire Line
	3000 4750 3600 4750
Wire Wire Line
	3600 4750 3600 6350
Wire Wire Line
	3600 6350 4100 6350
$Comp
L power:+12V #PWR065
U 1 1
P 3150 3700
F 0 "#PWR065" H 3150 3550 50  0001 C CNN
F 1 "+12V" H 3165 3873 50  0000 C CNN
F 2 "" H 3150 3700 50  0001 C CNN
F 3 "" H 3150 3700 50  0001 C CNN
	1    3150 3700
	1    0    0    -1  
$EndComp
$EndSCHEMATC
